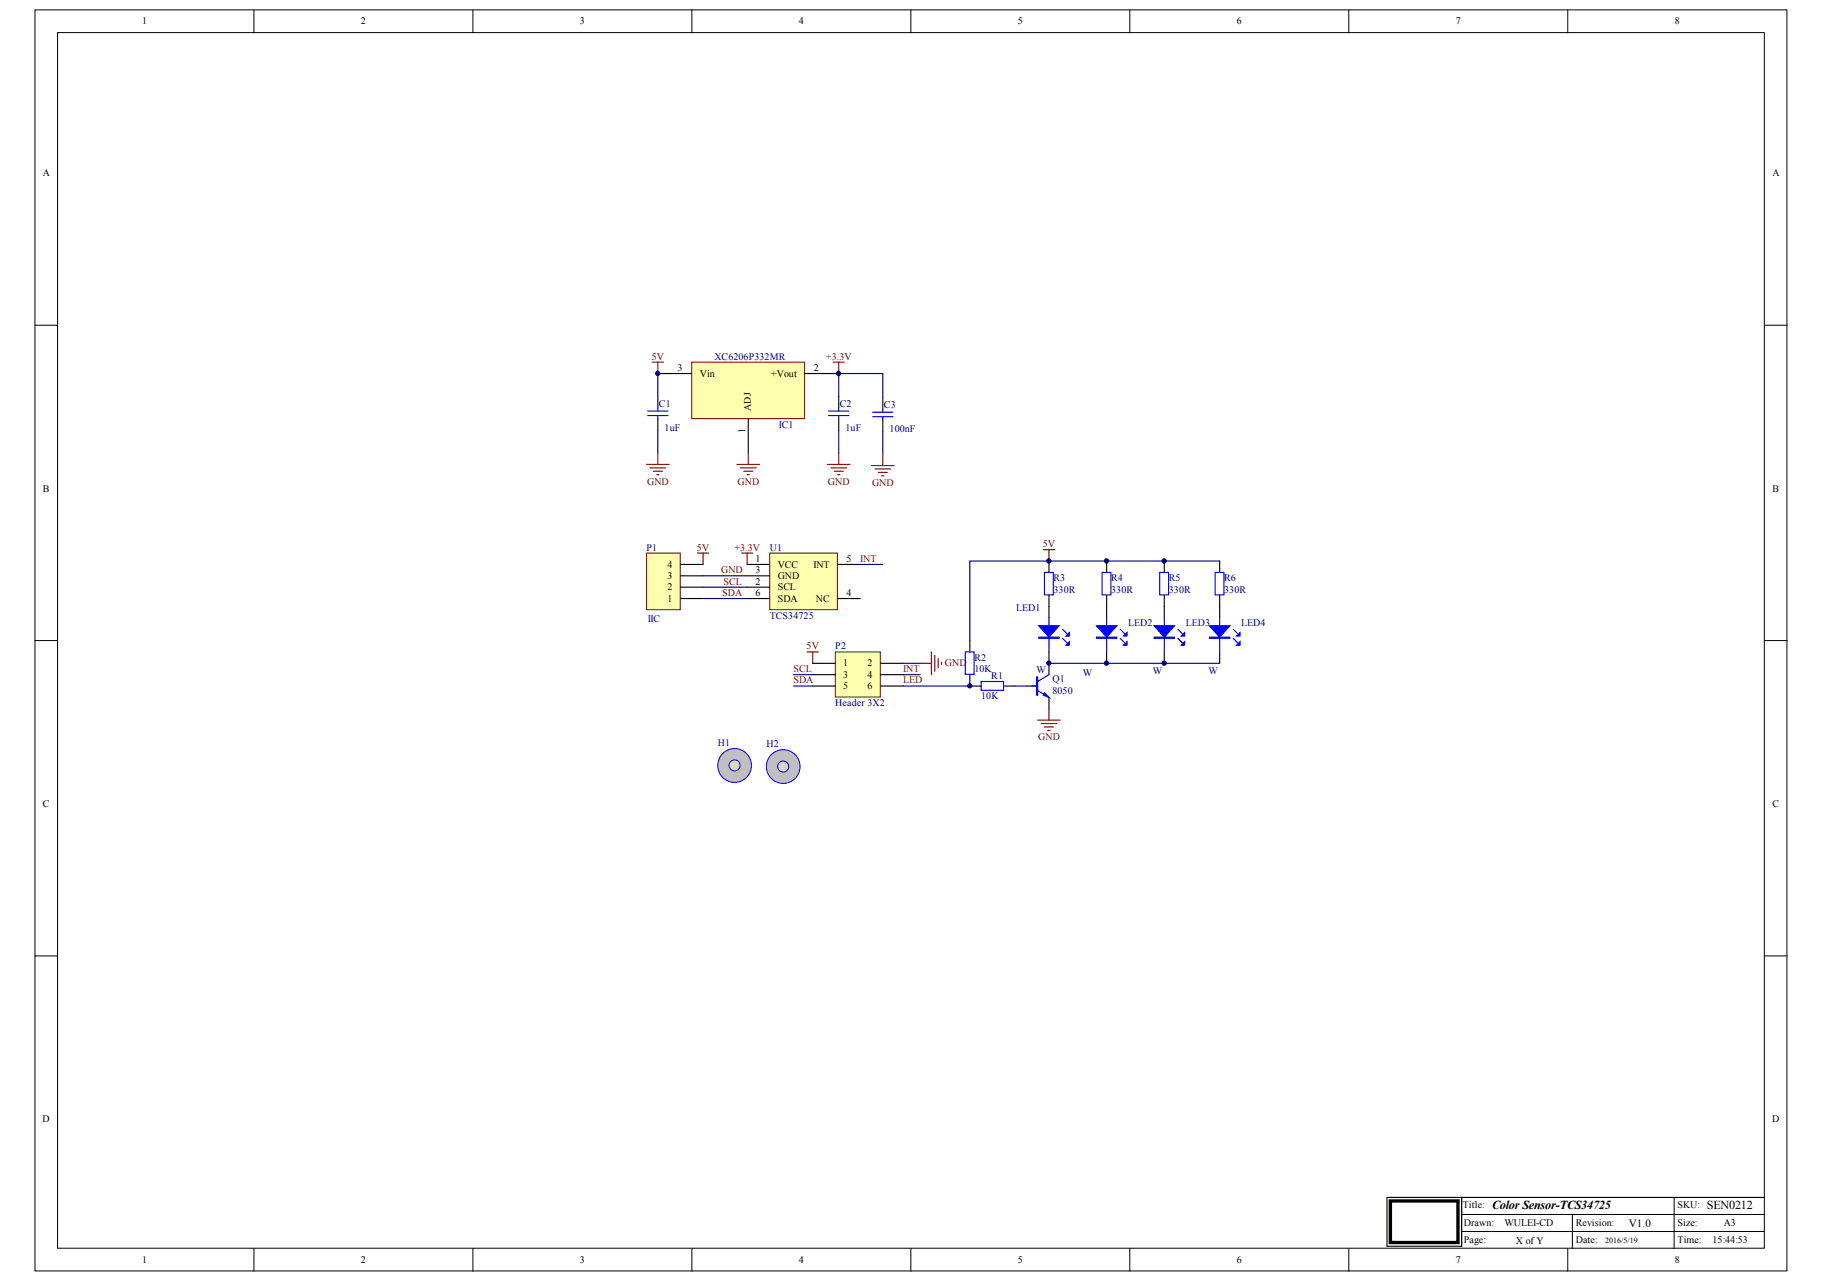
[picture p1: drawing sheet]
<svg xmlns="http://www.w3.org/2000/svg" width="289mm" height="202mm" viewBox="0 0 289 202" stroke-linecap="round" stroke-linejoin="round" font-family="sans-serif">
<g fill="#fff" stroke="#000" stroke-width=".16">
<path d="M5.5 1.6h276v198.6h-276z"/>
<path d="M9.1 5.1h268.8v191.6h-268.8z"/>
</g>
<g fill="none" stroke="#000" stroke-width=".16">
<path d="M40 1.6v3.5M74.5 1.6v3.5M109 1.6v3.5M143.5 1.6v3.5M178 1.6v3.5M212.5 1.6v3.5M247 1.6v3.5M5.5 51.2h3.6M278 51.2h3.5M5.5 100.9h3.6M278 100.9h3.5M5.5 150.6h3.6"/>
<path d="M278 150.6h3.5M40 196.7v3.6M74.5 196.7v3.6M109 196.7v3.6M143.5 196.7v3.6M178 196.7v3.6M212.5 196.7v3.6M230.3 191.3h47.7M230.3 194h47.7M247 196.7v3.6M247.7 191.3v5.4M263.7 188.7v8"/>
</g>
<path d="M218.5 188.7h11.8v7.7h-11.8zM278 188.7h-47.7v7.7" fill="none" stroke="#000" stroke-width=".18"/>
<path d="M219 189.2h10.7v6.6h-10.7z" fill="none" stroke="#000" stroke-width=".53"/>
<path d="M121.3 87.1h10.6v9h-10.6z" fill="#ffffb0" stroke="#800000" stroke-width=".16"/>
<path d="M117.7 88.9h3.6M117.7 90.7h3.6M117.7 92.5h3.6M117.7 94.3h3.6M132 88.9h3.5M132 94.3h3.5" fill="none" stroke="#000" stroke-width=".18"/>
<path d="M101.9 87.1h5.3v9h-5.3z" fill="#ffffb0" stroke="#800000" stroke-width=".16"/>
<path d="M107.2 94.3h3.6M107.2 92.5h3.6M107.2 90.7h3.6M107.2 88.9h3.6" fill="none" stroke="#000" stroke-width=".18"/>
<path d="M110.8 90.7h6.9M110.8 92.5h6.9M110.8 94.3h6.9" fill="none" stroke="#000080" stroke-width=".18"/>
<path d="M131.6 102.7h7.1v7.1h-7.1z" fill="#ffffb0" stroke="#800000" stroke-width=".16"/>
<path d="M132.1 62.4v1.8M132.1 66v1.8M128 104.5h3.6M128 106.3h3.6M128 108.1h3.6M138.7 104.5h3.6M138.7 106.3h3.6M138.7 108.1h3.6" fill="none" stroke="#000" stroke-width=".18"/>
<path d="M135.5 88.9h3.6" fill="none" stroke="#000080" stroke-width=".18"/>
<path d="M109.9 87.1h1.7M110.8 87.1v1.8" fill="none" stroke="#800000" stroke-width=".18"/>
<path d="M130.5 65.5h3.2M130.5 64.8h3.2M132.1 64.2v.6M132.1 65.5v.5" fill="none" stroke="#00f" stroke-width=".18"/>
<path d="M109 57.1h17.8v8.9h-17.8z" fill="#ffffb0" stroke="#800000" stroke-width=".16"/>
<g fill="none" stroke="#000" stroke-width=".18">
<path d="M103.6 58.9h5.4M126.8 58.9h5.3M103.6 62.4v1.8M103.6 66v1.8M117.9 66v5.4M139.1 62.6v1.8M139.1 66.2v1.8M165.3 95.6v1.7M174.3 88.4v1.8M174.3 93.8v3.5M183.4 95.6v1.7M192.1 95.6v1.7"/>
<path d="M165.3 102.7v1.8M174.3 102.7v1.8M183.4 102.7v1.8M192.1 102.7v1.8"/>
</g>
<path d="M103.6 58.9v3.5M103.6 67.8v3.6M132.1 62.4v-3.5h7v3.7M132.1 67.8v3.6M139.1 68v3.6M125 106.3h3M125 108.1h3M142.3 106.3h2.7M142.3 104.5h2.7" fill="none" stroke="#000080" stroke-width=".18"/>
<g fill="none" stroke="#800000" stroke-width=".18">
<path d="M102.7 57.1h1.8M103.6 57.1v1.8M131.2 57.1h1.8M132.1 57.1v1.8M101.9 73.2h3.5M102.4 73.7h2.5M102.9 74.2h1.4M103.5 74.8h.3M103.6 71.4v1.8M116.1 73.2h3.6M116.6 73.7h2.5M117.2 74.2h1.4"/>
<path d="M117.7 74.8h.4M117.9 71.4v1.8M130.3 73.2h3.6M130.9 73.7h2.5M131.4 74.2h1.4M132 74.8h.3M132.1 71.4v1.8M137.3 73.4h3.6M137.8 73.9h2.5M138.4 74.4h1.4M138.9 75h.4M139.1 71.6v1.8"/>
<path d="M116.8 87.1h1.8M117.7 87.1v1.8M127.1 102.7h1.8M128 102.7v1.8M145 104.5h1.7M146.7 102.7v3.6M147.3 103.3v2.5M147.8 103.8v1.4M148.3 104.3v.4"/>
</g>
<g fill="none" stroke="#00f" stroke-width=".18">
<path d="M102 65.5h3.2M102 64.8h3.2M103.6 64.2v.6M103.6 65.5v.5M137.5 65.7h3.2M137.5 64.9h3.2M139.1 64.4v.5M139.1 65.7v.5M165.3 97.3v5.4M167.4 99.1l.7 .8M173.6 90.2h1.4v3.5h-1.4zM174.3 97.3v5.4"/>
<path d="M176.5 99.1l.7 .8M183.4 97.3v5.4M185.6 99.1l.7 .8M192.1 97.3v5.4M194.3 99.1l.7 .8M167.4 100.6l.7 .7M176.5 100.6l.7 .7M185.6 100.6l.7 .7M194.3 100.6l.7 .7"/>
</g>
<g fill="#00f" stroke="#00f" stroke-width=".18">
<path d="M163.7 98.6h3.2l-1.6 1.8z"/>
<path d="M168.5 101.1v.5h-.6z"/>
<path d="M168.5 99.7v.5h-.6z"/>
<path d="M172.7 98.6h3.2l-1.6 1.8z"/>
<path d="M177.5 101.1v.5h-.5z"/>
<path d="M177.5 99.7v.5h-.5z"/>
<path d="M181.8 98.6h3.2l-1.6 1.8z"/>
<path d="M186.6 101.1v.5h-.5z"/>
<path d="M186.6 99.7v.5h-.5z"/>
<path d="M190.5 98.6h3.2l-1.6 1.8z"/>
<path d="M195.4 101.1v.5h-.6z"/>
<path d="M195.4 99.7v.5h-.6z"/>
<path d="M163.7 100.4h3.2v.2h-3.2z" fill-rule="evenodd"/>
<path d="M172.7 100.4h3.2v.2h-3.2z" fill-rule="evenodd"/>
<path d="M181.8 100.4h3.2v.2h-3.2z" fill-rule="evenodd"/>
<path d="M190.5 100.4h3.2v.2h-3.2z" fill-rule="evenodd"/>
</g>
<circle cx="115.7" cy="120.6" r="2.66" fill="#c0c0c0" stroke="#00f" stroke-width=".16"/>
<circle cx="115.7" cy="120.6" r=".87" fill="#dcd9c7" stroke="#00f" stroke-width=".16"/>
<circle cx="123.4" cy="120.8" r="2.66" fill="#c0c0c0" stroke="#00f" stroke-width=".16"/>
<circle cx="123.4" cy="120.8" r=".87" fill="#dcd9c7" stroke="#00f" stroke-width=".16"/>
<path d="M165.3 88.4v1.8M165.3 93.8v1.8M183.4 88.4v1.8M183.4 93.8v1.8M192.1 88.4v1.8M192.1 93.8v1.8M152.8 106.3v1.8h1.8M152.8 100.9v1.8M158.1 108.1h1.8M161.7 108.1h1.8M165.3 104.5v1.8M165.3 109.9v1.8" fill="none" stroke="#000" stroke-width=".18"/>
<path d="M164.5 90.2h1.4v3.5h-1.4zM182.7 90.2h1.4v3.5h-1.4zM191.4 90.2h1.4v3.5h-1.4zM152.1 102.7h1.4v3.5h-1.4zM154.6 107.4h3.5v1.4h-3.5zM162.6 108.1h.7M163.5 108.8l1.8 1.1M165.3 106.3l-1.8 1.1" fill="none" stroke="#00f" stroke-width=".18"/>
<path d="M192.1 88.4h-39.3v12.5M142.3 108.1h10.5M159.9 108.1h1.8M165.3 104.5h26.8" fill="none" stroke="#000080" stroke-width=".18"/>
<g fill="#00f" stroke="#00f" stroke-width=".18">
<path d="M164.5 109.2l.8 .7-.9-.4z"/>
<path d="M163.3 106.7h.2v2.8h-.2z" fill-rule="evenodd"/>
</g>
<path d="M164.4 86.6h1.7M165.3 86.6v1.8M163.5 113.5h3.5M164 114h2.5M164.5 114.5h1.5M165.1 115.1h.3M165.3 111.7v1.8" fill="none" stroke="#800000" stroke-width=".18"/>
<g fill="#000080" stroke="#000080" stroke-width=".16">
<circle cx="103.6" cy="58.8" r=".34"/>
<circle cx="132.1" cy="58.8" r=".34"/>
<circle cx="152.8" cy="108.1" r=".33"/>
<circle cx="165.2" cy="104.5" r=".33"/>
<circle cx="165.2" cy="88.4" r=".34"/>
<circle cx="174.3" cy="104.5" r=".33"/>
<circle cx="174.3" cy="88.4" r=".34"/>
<circle cx="183.4" cy="104.5" r=".33"/>
<circle cx="183.4" cy="88.4" r=".34"/>
</g>
<g font-size="1.9">
<text x="235.1" y="190.6">Color Sensor-TCS34725</text>
<text x="268.9" y="190.5">SEN0212</text>
</g>
<text font-size="1.7" x="256.6" y="193.2">V1.0</text>
<g font-size="1.6">
<text x="22.4" y="3.9">1</text>
<text x="56.9" y="3.9">2</text>
<text x="91.4" y="3.9">3</text>
<text x="125.9" y="3.9">4</text>
<text x="160.4" y="3.9">5</text>
<text x="194.9" y="3.9">6</text>
<text x="229.3" y="3.9">7</text>
<text x="263.8" y="3.9">8</text>
<text x="6.8" y="27.8">A</text>
<text x="279.2" y="27.8">A</text>
<text x="106.8" y="58.4">3</text>
<text x="110.2" y="59.3">Vin</text>
<text x="121.5" y="59.3">+Vout</text>
<text x="128.2" y="58.4">2</text>
<text x="118.3" y="64.8" transform="rotate(-90 118.3 64.8)">ADJ</text>
<text x="117.4" y="68.3" transform="rotate(-90 117.4 68.3)">1</text>
<text x="6.8" y="77.5">B</text>
<text x="279.2" y="77.5">B</text>
<text x="105.1" y="89.4">4</text>
<text x="119" y="88.5">1</text>
<text x="122.5" y="89.4">VCC</text>
<text x="128.1" y="89.4">INT</text>
<text x="133.4" y="88.5">5</text>
<text x="105.1" y="94.8">1</text>
<text x="105.1" y="93">2</text>
<text x="105.1" y="91.2">3</text>
<text x="119" y="90.3">3</text>
<text x="119" y="92.1">2</text>
<text x="119" y="93.9">6</text>
<text x="122.5" y="91.2">GND</text>
<text x="122.5" y="93">SCL</text>
<text x="122.5" y="94.8">SDA</text>
<text x="128.5" y="94.8">NC</text>
<text x="133.4" y="93.9">4</text>
<text x="132.8" y="105">1</text>
<text x="132.8" y="106.8">3</text>
<text x="136.7" y="105">2</text>
<text x="136.7" y="106.8">4</text>
<text x="132.8" y="108.6">5</text>
<text x="136.7" y="108.6">6</text>
<text x="6.8" y="127.2">C</text>
<text x="279.2" y="127.2">C</text>
<text x="6.7" y="176.8">D</text>
<text x="279.2" y="176.8">D</text>
<text x="230.4" y="190.4">Title:</text>
<text x="264.3" y="190.4">SKU:</text>
<text x="230.6" y="193.1">Drawn:</text>
<text x="230.6" y="195.8">Page:</text>
<text x="237" y="193.1">WULEI-CD</text>
<text x="238.8" y="196">X ofY</text>
<text x="248.2" y="195.8">Date:</text>
<text x="248.2" y="193.1">Revision:</text>
<text x="264.3" y="193.1">Size:</text>
<text x="264.3" y="195.8">Time:</text>
<text x="269.8" y="195.8">15:44:53</text>
<text x="271.6" y="193.1">A3</text>
<text x="22.4" y="199">1</text>
<text x="56.9" y="199">2</text>
<text x="91.4" y="199">3</text>
<text x="125.9" y="199">4</text>
<text x="160.4" y="199">5</text>
<text x="194.9" y="199">6</text>
<text x="229.3" y="199">7</text>
<text x="263.8" y="199">8</text>
</g>
<g font-size="1.6" fill="#800000">
<text x="102.7" y="56.7">5V</text>
<text x="130.1" y="56.7">+3.3V</text>
<text x="101.9" y="76.4">GND</text>
<text x="116.2" y="76.4">GND</text>
<text x="130.4" y="76.4">GND</text>
<text x="137.4" y="76.5">GND</text>
<text x="109.8" y="86.7">5V</text>
<text x="115.7" y="86.7">+3.3V</text>
<text x="135.5" y="88.5">INT</text>
<text x="164.3" y="86.2">5V</text>
<text x="113.6" y="90.3">GND</text>
<text x="113.8" y="93.9">SDA</text>
<text x="114" y="92.1">SCL</text>
<text x="125" y="105.9">SCL</text>
<text x="125" y="107.7">SDA</text>
<text x="127.1" y="102.3">5V</text>
<text x="142.3" y="105.9">INT</text>
<text x="142.3" y="107.7">LED</text>
<text x="148.9" y="105">GND</text>
<text x="163.6" y="116.7">GND</text>
</g>
<g font-size="1.6" fill="#000080">
<text x="112.5" y="56.7">XC6206P332MR</text>
<text x="103.8" y="64.2">C1</text>
<text x="132.3" y="64.2">C2</text>
<text x="139.3" y="64.4">C3</text>
<text x="104.7" y="67.9">1uF</text>
<text x="122.7" y="67.4">IC1</text>
<text x="133.2" y="67.9">1uF</text>
<text x="140.1" y="68.1">100nF</text>
<text x="101.9" y="86.7">P1</text>
<text x="121.3" y="86.7">U1</text>
<text x="166" y="93.4">330R</text>
<text x="166" y="91.6">R3</text>
<text x="175" y="93.4">330R</text>
<text x="175" y="91.6">R4</text>
<text x="184.1" y="93.4">330R</text>
<text x="184.1" y="91.6">R5</text>
<text x="192.9" y="93.4">330R</text>
<text x="192.9" y="91.6">R6</text>
<text x="102" y="98">IIC</text>
<text x="121.3" y="97.5">TCS34725</text>
<text x="160.1" y="96.2">LED1</text>
<text x="177.7" y="98.6">LED2</text>
<text x="186.8" y="98.6">LED3</text>
<text x="195.5" y="98.6">LED4</text>
<text x="131.6" y="102.3">P2</text>
<text x="153.5" y="105.9">10K</text>
<text x="153.5" y="104.1">R2</text>
<text x="156.2" y="107">R1</text>
<text x="163.3" y="106.1">W</text>
<text x="165.8" y="107.5">Q1</text>
<text x="170.6" y="106.4">W</text>
<text x="181.6" y="106.3">W</text>
<text x="190.4" y="106.3">W</text>
<text x="131.6" y="111.3">Header 3X2</text>
<text x="154.6" y="110.2">10K</text>
<text x="165.8" y="109.3">8050</text>
<text x="113.1" y="117.5">H1</text>
<text x="120.7" y="117.7">H2</text>
</g>
<text font-size="1.3" x="252.9" y="195.9">2016/5/19</text>
</svg>
